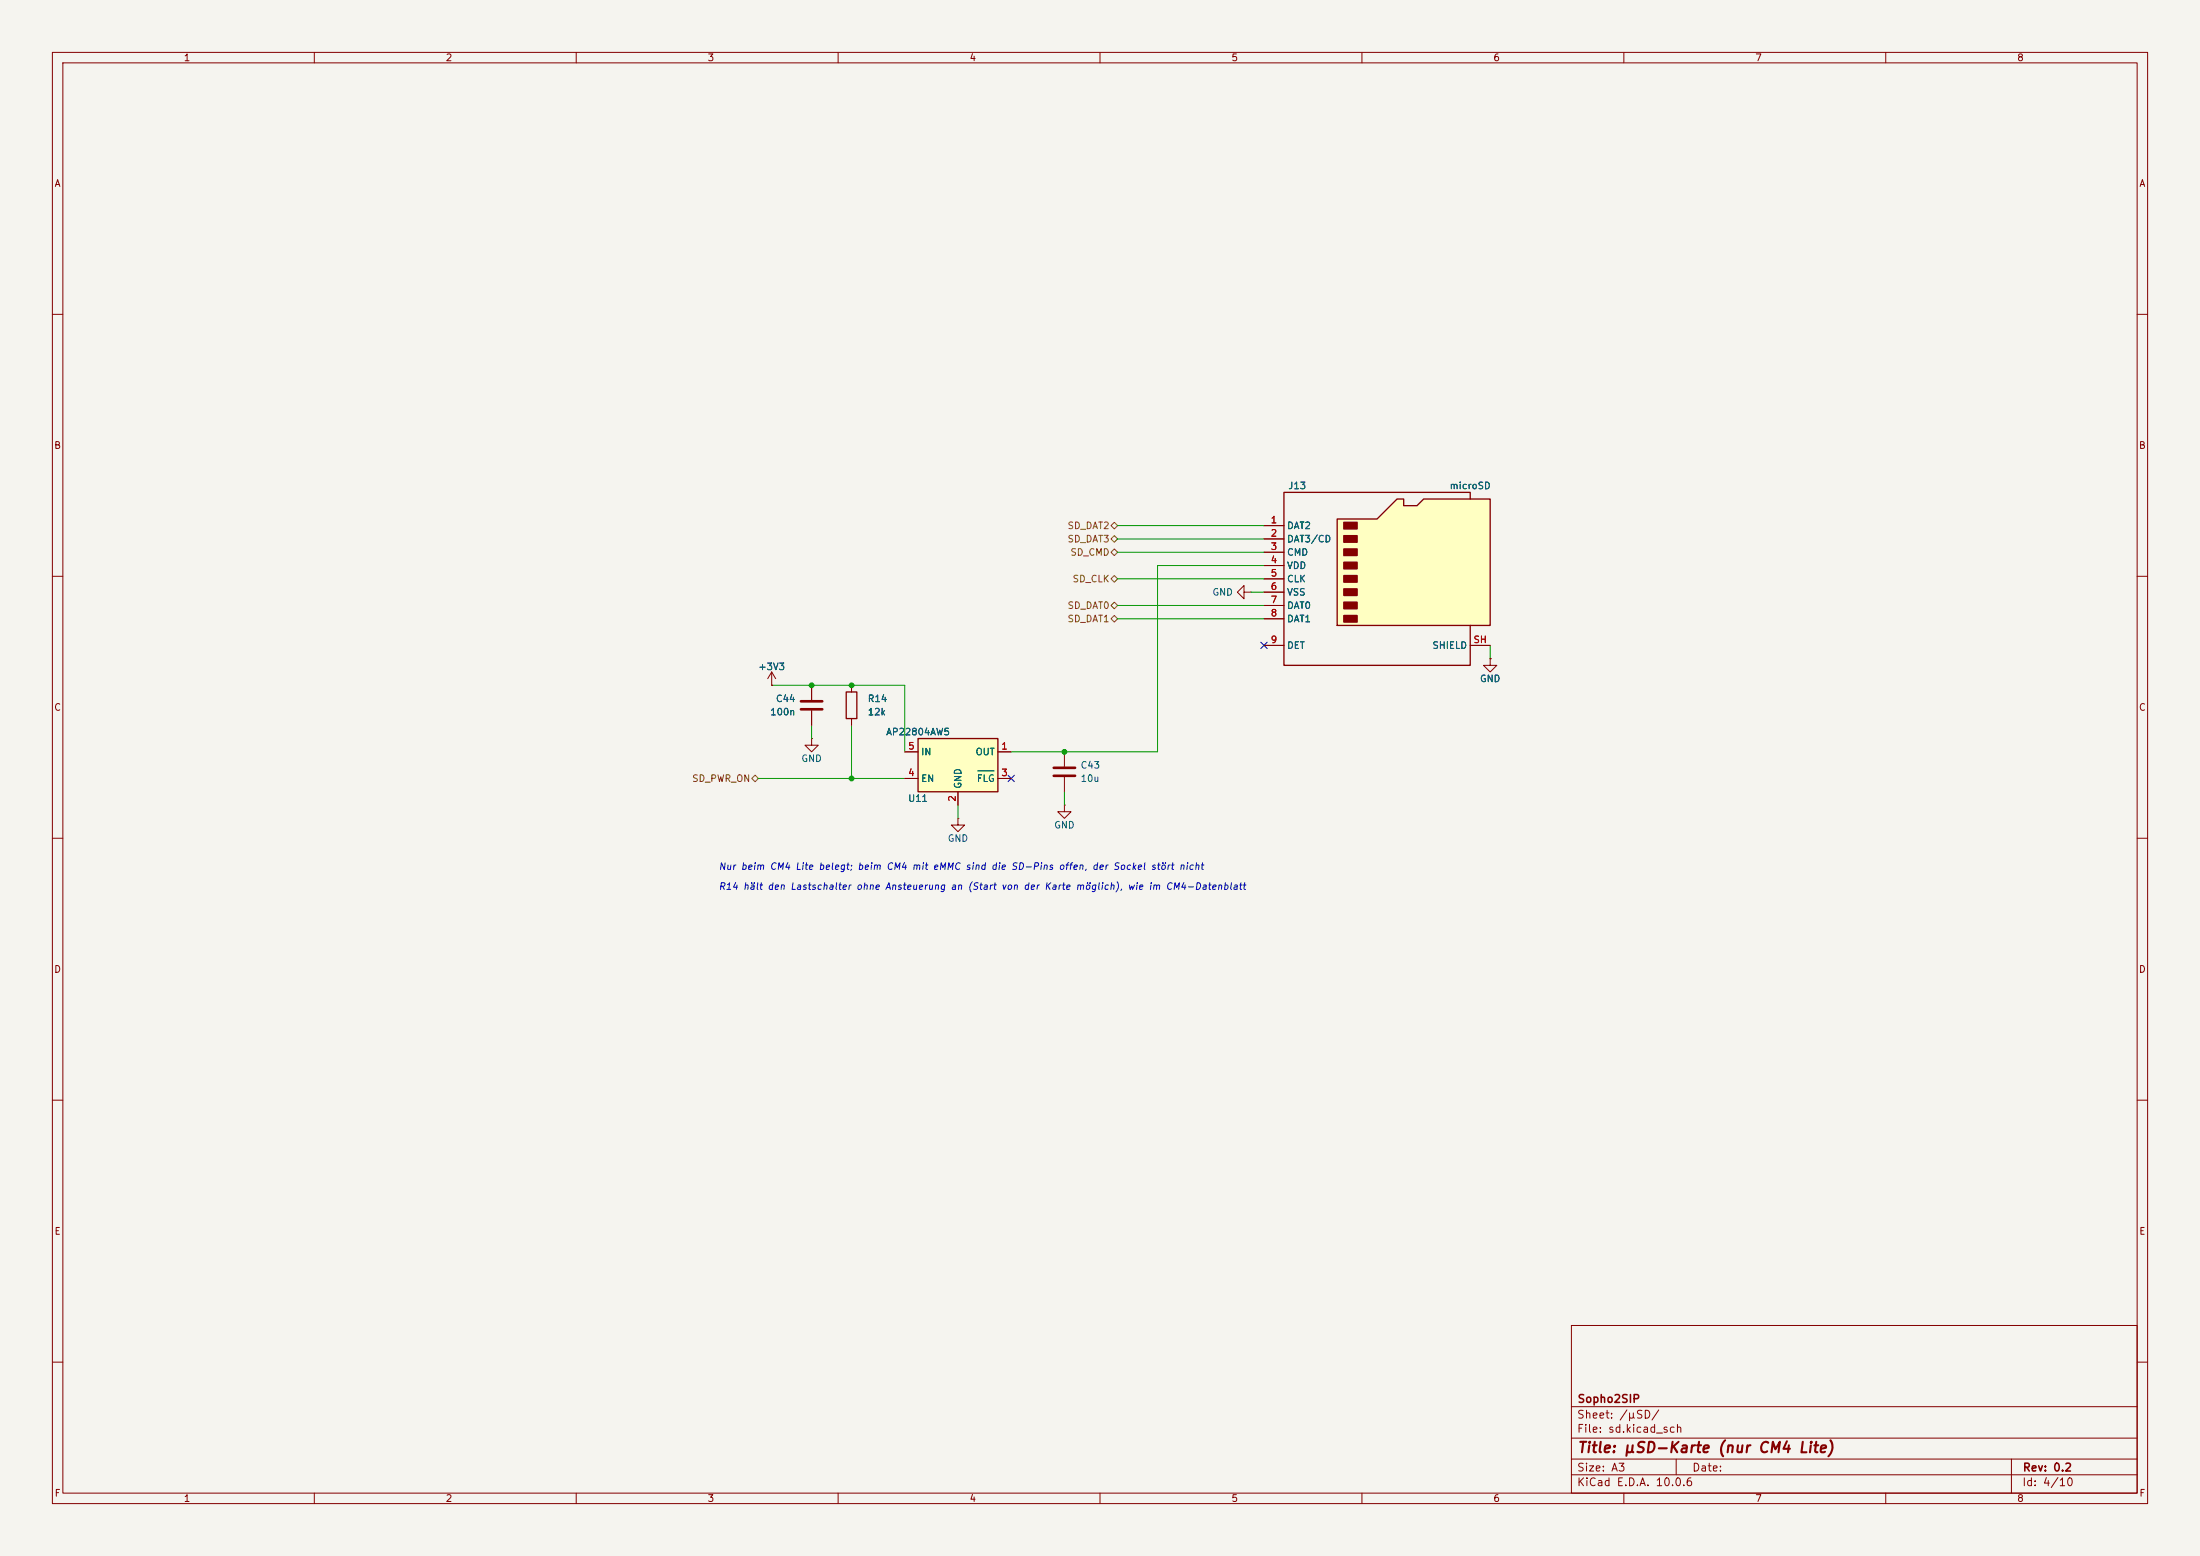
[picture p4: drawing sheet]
<svg xmlns="http://www.w3.org/2000/svg" width="420mm" height="297mm" viewBox="0 0 420 297" stroke-linecap="round" stroke-linejoin="round" font-family="sans-serif">
<path d="M0 0h420v297h-420z" fill="#f5f4ef" stroke="#f5f4ef" stroke-width=".19"/>
<g fill="none" stroke="#840000" stroke-width=".19">
<path d="M10 10h400v277h-400zM12 12h396v273h-396zM60 10v2M110 10v2M160 10v2M210 10v2M260 10v2M310 10v2M360 10v2M10 60h2M408 60h2M10 110h2"/>
<path d="M408 110h2M10 160h2M408 160h2M10 210h2M408 210h2M300 253h108v32h-108zM10 260h2M300 278.5h108M300 274.5h108M300 268.5h108M320 278.5v3M384 278.5v6.5"/>
<path d="M408 260h2M60 285v2M110 285v2M160 285v2M210 285v2M260 285v2M300 281.5h108M310 285v2M360 285v2"/>
</g>
<path d="M255.3 99.1h7.6l3.8-3.8h1.3v1.2h2.5l1.3-1.2h12.7v24.1h-29.2z" fill="#ffffc2"/>
<path d="M255.3 99.1h7.6l3.8-3.8h1.3v1.2h2.5l1.3-1.2h12.7v24.1h-29.2zM280.7 95.3v-1.3h-35.6v33h35.6v-7.6M161.5 132.1h2.1v5.1h-2.1z" fill="none" stroke="#840000" stroke-width=".25"/>
<g fill="#840000" stroke="#840000" stroke-width=".25">
<path d="M256.5 99.7h2.6v1.3h-2.6z"/>
<path d="M256.5 102.2h2.6v1.3h-2.6z"/>
<path d="M256.5 104.8h2.6v1.2h-2.6z"/>
<path d="M256.5 107.3h2.6v1.3h-2.6z"/>
<path d="M256.5 109.9h2.6v1.2h-2.6z"/>
<path d="M256.5 112.4h2.6v1.3h-2.6z"/>
<path d="M256.5 114.9h2.6v1.3h-2.6z"/>
<path d="M256.5 117.5h2.6v1.2h-2.6z"/>
</g>
<g fill="none" stroke="#840000" stroke-width=".19">
<path d="M241.3 100.3h3.8M241.3 102.9h3.8M241.3 105.4h3.8M241.3 108h3.8M241.3 110.5h3.8M241.3 113h3.8M241.3 115.6h3.8M241.3 118.1h3.8M147.3 130.8h.1M147.3 128.3l-.7 1.2M147.3 128.3l.8 1.2M147.3 128.3v2.5"/>
<path d="M154.9 130.8v2.8M154.9 135.6v2.8M162.6 130.8v1.3M162.6 137.2v1.2M241.3 123.2h3.8M280.7 123.2h3.8M154.9 141v1.2h1.3l-1.3 1.3-1.2-1.3h1.2M154.9 141h.1M182.9 156.2v1.3h1.2l-1.2 1.3-1.3-1.3h1.3M182.9 156.2h.1M203.2 153.7v1.2h1.3l-1.3 1.3-1.3-1.3h1.3M203.2 153.7h.1"/>
<path d="M203.2 143.5v2.8M203.2 148.3v2.8"/>
</g>
<path d="M152.9 133.9h4.1M152.9 135.4h4.1M201.2 146.6h4M201.2 148.1h4" fill="none" stroke="#840000" stroke-width=".51"/>
<path d="M175.3 141h15.2v10.1h-15.2z" fill="#ffffc2"/>
<path d="M175.3 141h15.2v10.1h-15.2z" fill="none" stroke="#840000" stroke-width=".25"/>
<g fill="none" stroke="#840000" stroke-width=".19">
<path d="M237.5 113v-1.2l-1.3 1.2 1.3 1.3v-1.3h1.3M238.8 113h.1M241.3 100.3h3.8M241.3 102.9h3.8M241.3 105.4h3.8M241.3 108h3.8M241.3 110.5h3.8M241.3 113h3.8M241.3 115.6h3.8M241.3 118.1h3.8M147.3 130.8h.1M154.9 130.8v2.8"/>
<path d="M154.9 135.6v2.8M162.6 130.8v1.3M162.6 137.2v1.2M241.3 123.2h3.8M280.7 123.2h3.8M284.5 125.7v1.3h1.2l-1.2 1.3-1.3-1.3h1.3M284.5 125.7h.1M172.7 143.5h2.6M172.7 148.6h2.6M182.9 151.1v2.6M190.5 143.5h2.5M190.5 148.6h2.5"/>
</g>
<path d="M186.6 147.1h3.2" fill="none" stroke="#006464" stroke-width=".19"/>
<path d="M212.1 118.1l.6-.6 .7 .6-.7 .6zM212.1 105.4l.6-.6 .7 .6-.7 .6zM212.1 102.9l.6-.7 .7 .7-.7 .6zM212.1 110.5l.6-.6 .7 .6-.7 .6zM212.1 100.3l.6-.6 .7 .6-.7 .7zM212.7 114.9l.7 .7-.7 .6-.6-.6zM143.5 148.6l.6-.6 .7 .6-.7 .6z" fill="none" stroke="#725600" stroke-width=".19"/>
<g fill="none" stroke="#009600" stroke-width=".19">
<path d="M213.4 102.9h27.9M213.4 100.3h27.9M213.4 115.6h27.9M213.4 110.5h27.9M213.4 105.4h27.9M213.4 118.1h27.9M238.8 113h2.5M241.3 108h-20.3v35.5h-28M147.3 130.8h25.4v12.7M154.9 138.4v2.6M162.6 138.4v10.2M284.5 123.2v2.5"/>
<path d="M144.8 148.6h27.9M182.9 153.7v2.5M203.2 151.1v2.6"/>
</g>
<path d="M240.7 122.6l1.2 1.2M241.9 122.6l-1.2 1.2M192.4 148l1.2 1.2M193.6 148l-1.2 1.2" fill="none" stroke="#000084" stroke-width=".19"/>
<g fill="#009600" stroke="#009600" stroke-width=".19">
<circle cx="203.2" cy="143.5" r=".46"/>
<circle cx="154.9" cy="130.8" r=".46"/>
<circle cx="162.6" cy="148.6" r=".46"/>
<circle cx="162.6" cy="130.8" r=".46"/>
</g>
<text font-size="2" fill="#840000" x="301" y="277.8">Title: µSD-Karte (nur CM4 Lite)</text>
<g font-size="1.5" fill="#840000">
<text x="301" y="268.1">Sopho2SIP</text>
<text x="300.9" y="273.8">File: sd.kicad_sch</text>
<text x="300.9" y="271.1">Sheet: /µSD/</text>
<text x="300.9" y="281.2">Size: A3</text>
<text x="322.9" y="281.2">Date:</text>
<text x="386" y="281.2">Rev: 0.2</text>
<text x="300.9" y="284">KiCad E.D.A. 10.0.6</text>
<text x="385.9" y="284">Id: 4/10</text>
</g>
<g font-size="1.3" fill="#840000">
<text x="35" y="12">1</text>
<text x="85" y="12">2</text>
<text x="135" y="12">3</text>
<text x="185" y="12">4</text>
<text x="235" y="12">5</text>
<text x="285" y="12">6</text>
<text x="335" y="12">7</text>
<text x="385" y="12">8</text>
<text x="10.3" y="36">A</text>
<text x="408.3" y="36">A</text>
<text x="10.2" y="86">B</text>
<text x="408.2" y="86">B</text>
<text x="10.2" y="136">C</text>
<text x="408.2" y="136">C</text>
<text x="10.2" y="186">D</text>
<text x="408.2" y="186">D</text>
<text x="10.3" y="236">E</text>
<text x="408.3" y="236">E</text>
<text x="10.3" y="286">F</text>
<text x="35" y="287">1</text>
<text x="85" y="287">2</text>
<text x="135" y="287">3</text>
<text x="185" y="287">4</text>
<text x="235" y="287">5</text>
<text x="285" y="287">6</text>
<text x="335" y="287">7</text>
<text x="385" y="287">8</text>
<text x="408.3" y="286">F</text>
</g>
<g font-size="1.3" fill="#006464">
<text x="245.8" y="93.7">J13</text>
<text x="276.6" y="93.7">microSD</text>
<text x="245.6" y="101.3">DAT2</text>
<text x="245.6" y="103.8">DAT3/CD</text>
<text x="245.6" y="106.4">CMD</text>
<text x="231.4" y="114">GND</text>
<text x="245.6" y="108.9">VDD</text>
<text x="245.6" y="111.5">CLK</text>
<text x="245.6" y="114">VSS</text>
<text x="245.6" y="116.5">DAT0</text>
<text x="245.6" y="119.1">DAT1</text>
<text x="245.6" y="124.2">DET</text>
<text x="273.3" y="124.2">SHIELD</text>
<text x="144.7" y="128.2">+3V3</text>
<text x="282.4" y="130.5">GND</text>
<text x="146.9" y="136.9">100n</text>
<text x="148" y="134.3">C44</text>
<text x="165.5" y="134.3">R14</text>
<text x="165.5" y="136.9">12k</text>
<text x="169.1" y="140.7">AP22804AW5</text>
<text x="152.9" y="145.7">GND</text>
<text x="175.7" y="149.6">EN</text>
<text x="175.7" y="144.5">IN</text>
<text x="186.1" y="144.5">OUT</text>
<text x="186.4" y="149.6">FLG</text>
<text x="206.2" y="147">C43</text>
<text x="206.2" y="149.6">10u</text>
<text x="173.3" y="153.4">U11</text>
<text x="183.8" y="150.6" transform="rotate(-90 183.8 150.6)">GND</text>
<text x="180.8" y="161">GND</text>
<text x="201.1" y="158.4">GND</text>
</g>
<g font-size="1.3" fill="#725600">
<text x="203.7" y="101.3">SD_DAT2</text>
<text x="203.7" y="103.8">SD_DAT3</text>
<text x="204.2" y="106.4">SD_CMD</text>
<text x="204.7" y="111.5">SD_CLK</text>
<text x="203.7" y="119.1">SD_DAT1</text>
<text x="203.7" y="116.5">SD_DAT0</text>
<text x="132" y="149.6">SD_PWR_ON</text>
</g>
<g font-size="1.3" fill="#a90000">
<text x="242.5" y="100.2">1</text>
<text x="242.5" y="102.7">2</text>
<text x="242.5" y="105.3">3</text>
<text x="242.5" y="107.8">4</text>
<text x="242.5" y="110.4">5</text>
<text x="242.5" y="112.9">6</text>
<text x="242.5" y="115.4">7</text>
<text x="242.5" y="118">8</text>
<text x="242.5" y="123.1">9</text>
<text x="281.2" y="123.1">SH</text>
<text x="173.3" y="143.4">5</text>
<text x="191" y="143.4">1</text>
<text x="173.3" y="148.5">4</text>
<text x="191" y="148.5">3</text>
<text x="182.7" y="153.1" transform="rotate(-90 182.7 153.1)">2</text>
</g>
<g font-size="1.3" fill="#0000c2">
<text x="137.1" y="166.3">Nur beim CM4 Lite belegt; beim CM4 mit eMMC sind die SD-Pins offen,</text>
<text x="208.4" y="166.3">der Sockel stört nicht</text>
<text x="137.1" y="170.2">R14 hält den Lastschalter ohne Ansteuerung an (Start von der Karte möglich),</text>
<text x="215.2" y="170.2">wie im CM4-Datenblatt</text>
</g>
</svg>
